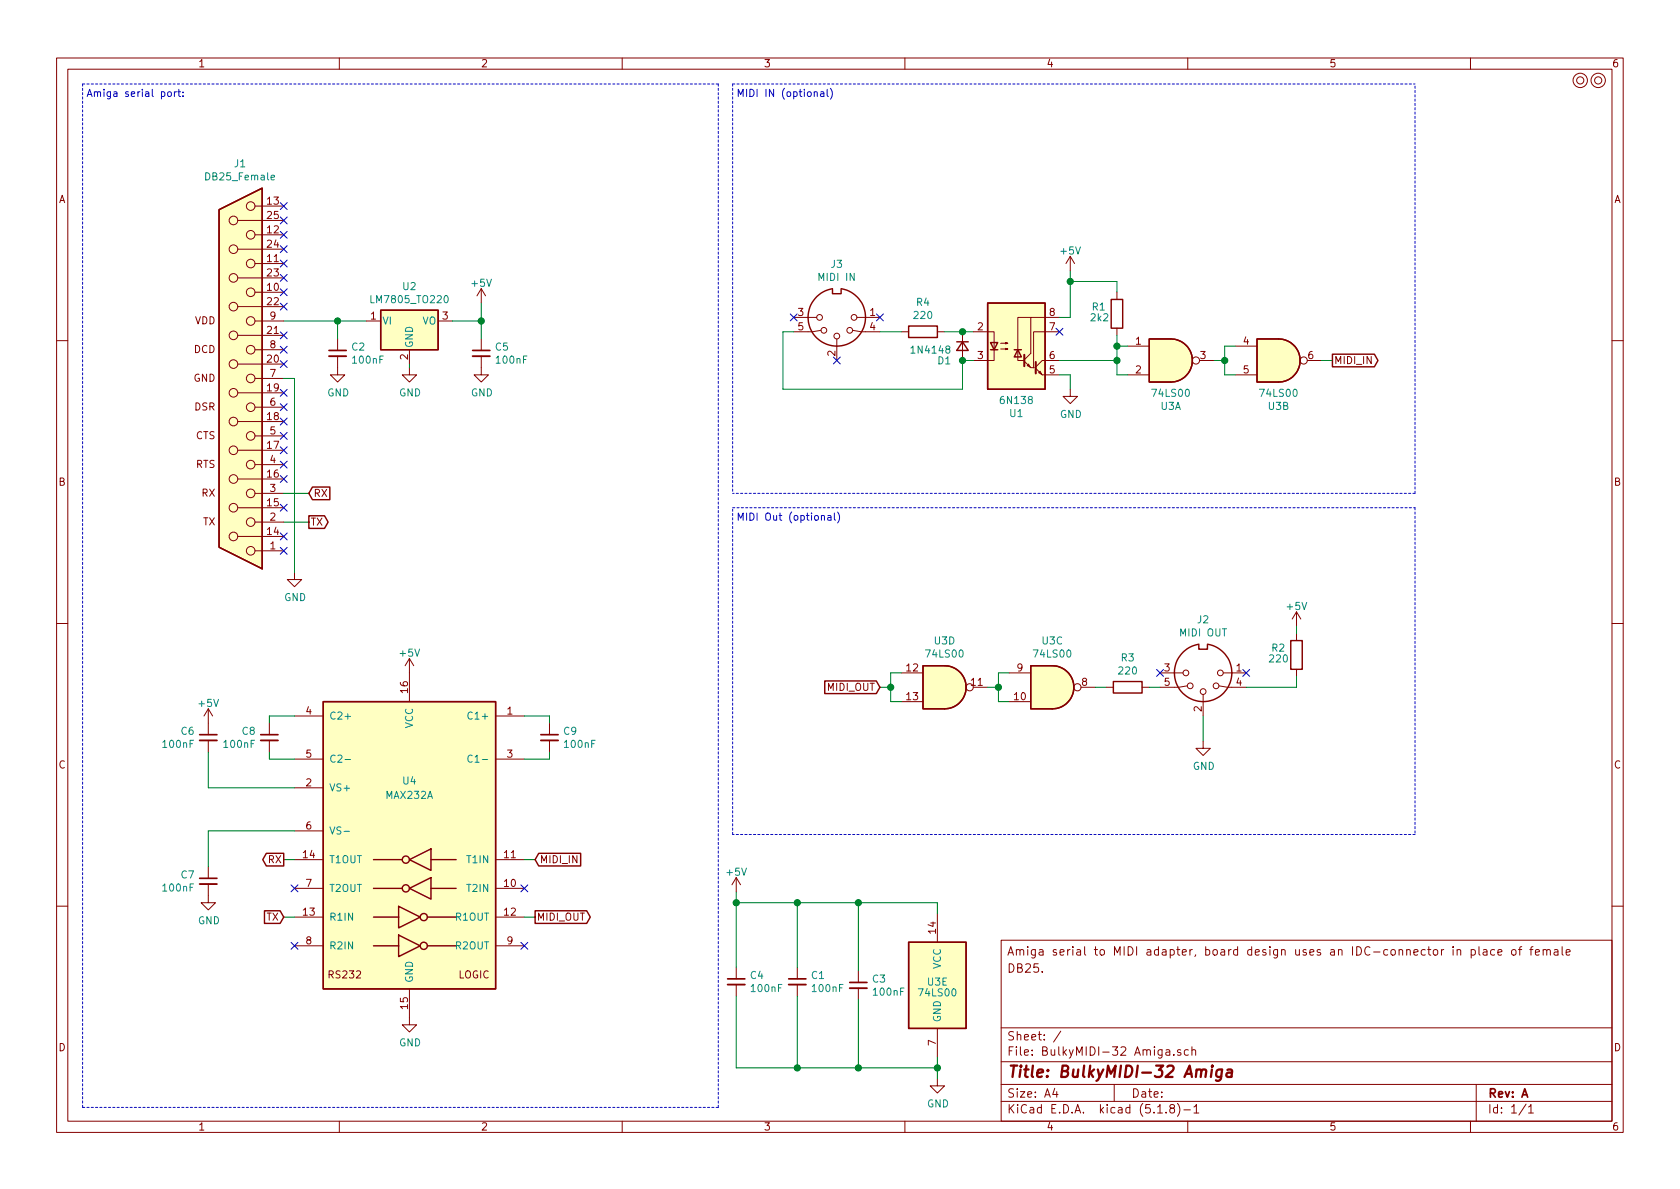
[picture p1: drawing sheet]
EESchema Schematic File Version 4
EELAYER 30 0
EELAYER END
$Descr A4 11693 8268
encoding utf-8
Sheet 1 1
Title "BulkyMIDI-32 Amiga"
Date ""
Rev "A"
Comp ""
Comment1 ""
Comment2 ""
Comment3 "DB25."
Comment4 "Amiga serial to MIDI adapter, board design uses an IDC-connector in place of female"
$EndDescr
$Comp
L Device:C_Small C1
U 1 1
P 5550 6825
F 0 "C1" H 5642 6871 50  0000 L CNN
F 1 "100nF" H 5642 6780 50  0000 L CNN
F 2 "Capacitor_THT:C_Disc_D4.7mm_W2.5mm_P5.00mm" H 5550 6825 50  0001 C CNN
F 3 "~" H 5550 6825 50  0001 C CNN
	1    5550 6825
	1    0    0    -1  
$EndComp
$Comp
L power:+5V #PWR020
U 1 1
P 5125 6200
F 0 "#PWR020" H 5125 6050 50  0001 C CNN
F 1 "+5V" H 5125 6340 50  0000 C CNN
F 2 "" H 5125 6200 50  0000 C CNN
F 3 "" H 5125 6200 50  0000 C CNN
	1    5125 6200
	1    0    0    -1  
$EndComp
$Comp
L Connector:DIN-5_180degree J2
U 1 1
P 8375 4675
F 0 "J2" H 8375 4308 50  0000 C CNN
F 1 "MIDI OUT" H 8375 4399 50  0000 C CNN
F 2 "BulkyMIDI-32:DIN5_MIDI" H 8375 4675 50  0001 C CNN
F 3 "" H 8375 4675 50  0001 C CNN
	1    8375 4675
	-1   0    0    1   
$EndComp
$Comp
L power:+5V #PWR0119
U 1 1
P 9025 4350
F 0 "#PWR0119" H 9025 4200 50  0001 C CNN
F 1 "+5V" H 9025 4490 50  0000 C CNN
F 2 "" H 9025 4350 50  0000 C CNN
F 3 "" H 9025 4350 50  0000 C CNN
	1    9025 4350
	1    0    0    -1  
$EndComp
$Comp
L Device:R R2
U 1 1
P 9025 4550
F 0 "R2" H 8950 4600 50  0000 R CNN
F 1 "220" H 8975 4525 50  0000 R CNN
F 2 "Resistor_THT:R_Axial_DIN0207_L6.3mm_D2.5mm_P10.16mm_Horizontal" V 8955 4550 50  0001 C CNN
F 3 "~" H 9025 4550 50  0001 C CNN
	1    9025 4550
	1    0    0    -1  
$EndComp
Wire Wire Line
	9025 4350 9025 4400
$Comp
L power:GND #PWR012
U 1 1
P 8375 5150
F 0 "#PWR012" H 8375 4900 50  0001 C CNN
F 1 "GND" H 8380 4977 50  0000 C CNN
F 2 "" H 8375 5150 50  0001 C CNN
F 3 "" H 8375 5150 50  0001 C CNN
	1    8375 5150
	1    0    0    -1  
$EndComp
NoConn ~ 8675 4675
NoConn ~ 8075 4675
Wire Wire Line
	8375 4975 8375 5150
$Comp
L power:GND #PWR0103
U 1 1
P 6525 7500
F 0 "#PWR0103" H 6525 7250 50  0001 C CNN
F 1 "GND" H 6530 7327 50  0000 C CNN
F 2 "" H 6525 7500 50  0001 C CNN
F 3 "" H 6525 7500 50  0001 C CNN
	1    6525 7500
	1    0    0    -1  
$EndComp
Wire Wire Line
	6525 7425 6525 7500
Wire Wire Line
	9025 4775 9025 4700
Text Notes 5125 675  0    50   ~ 0
MIDI IN (optional)
$Comp
L 74xx:74LS00 U3
U 5 1
P 6525 6850
F 0 "U3" H 6450 6875 50  0000 L CNN
F 1 "74LS00" H 6525 6800 50  0000 C CNN
F 2 "Package_DIP:DIP-14_W7.62mm_Socket_LongPads" H 6525 6850 50  0001 C CNN
F 3 "http://www.ti.com/lit/gpn/sn74ls00" H 6525 6850 50  0001 C CNN
	5    6525 6850
	1    0    0    -1  
$EndComp
$Comp
L 74xx:74LS00 U3
U 3 1
P 7325 4775
F 0 "U3" H 7325 5100 50  0000 C CNN
F 1 "74LS00" H 7325 5009 50  0000 C CNN
F 2 "Package_DIP:DIP-14_W7.62mm_Socket_LongPads" H 7325 4775 50  0001 C CNN
F 3 "http://www.ti.com/lit/gpn/sn74ls00" H 7325 4775 50  0001 C CNN
	3    7325 4775
	1    0    0    -1  
$EndComp
$Comp
L 74xx:74LS00 U3
U 4 1
P 6575 4775
F 0 "U3" H 6575 5100 50  0000 C CNN
F 1 "74LS00" H 6575 5009 50  0000 C CNN
F 2 "Package_DIP:DIP-14_W7.62mm_Socket_LongPads" H 6575 4775 50  0001 C CNN
F 3 "http://www.ti.com/lit/gpn/sn74ls00" H 6575 4775 50  0001 C CNN
	4    6575 4775
	1    0    0    -1  
$EndComp
Wire Wire Line
	9200 2500 9275 2500
Text GLabel 9275 2500 2    50   Output ~ 0
MIDI_IN
Wire Wire Line
	7450 1875 7450 1950
Connection ~ 7450 1950
Wire Wire Line
	7775 1950 7450 1950
Wire Wire Line
	7775 2025 7775 1950
Wire Wire Line
	7450 1950 7450 2200
Connection ~ 7775 2400
Wire Wire Line
	7775 2325 7775 2400
$Comp
L Device:R R1
U 1 1
P 7775 2175
F 0 "R1" H 7700 2225 50  0000 R CNN
F 1 "2k2" H 7725 2150 50  0000 R CNN
F 2 "Resistor_THT:R_Axial_DIN0207_L6.3mm_D2.5mm_P10.16mm_Horizontal" V 7705 2175 50  0001 C CNN
F 3 "~" H 7775 2175 50  0001 C CNN
	1    7775 2175
	1    0    0    -1  
$EndComp
Wire Wire Line
	7775 2500 7775 2400
Connection ~ 7775 2500
Wire Wire Line
	7375 2500 7775 2500
Wire Wire Line
	6700 2300 6775 2300
Connection ~ 6700 2300
Wire Wire Line
	6700 2300 6575 2300
Connection ~ 6700 2500
Wire Wire Line
	6700 2700 6700 2500
Wire Wire Line
	5525 2300 5450 2300
NoConn ~ 7375 2300
$Comp
L power:+5V #PWR0104
U 1 1
P 7450 1875
F 0 "#PWR0104" H 7450 1725 50  0001 C CNN
F 1 "+5V" H 7450 2015 50  0000 C CNN
F 2 "" H 7450 1875 50  0000 C CNN
F 3 "" H 7450 1875 50  0000 C CNN
	1    7450 1875
	1    0    0    -1  
$EndComp
Wire Wire Line
	7375 2200 7450 2200
$Comp
L power:GND #PWR0105
U 1 1
P 7450 2700
F 0 "#PWR0105" H 7450 2450 50  0001 C CNN
F 1 "GND" H 7455 2527 50  0000 C CNN
F 2 "" H 7450 2700 50  0001 C CNN
F 3 "" H 7450 2700 50  0001 C CNN
	1    7450 2700
	1    0    0    -1  
$EndComp
Wire Wire Line
	7450 2600 7450 2700
Wire Wire Line
	7375 2600 7450 2600
Wire Wire Line
	6775 2500 6700 2500
$Comp
L Isolator:6N138 U1
U 1 1
P 7075 2400
F 0 "U1" H 7075 1933 50  0000 C CNN
F 1 "6N138" H 7075 2024 50  0000 C CNN
F 2 "Package_DIP:DIP-8_W7.62mm_Socket_LongPads" H 7365 2100 50  0001 C CNN
F 3 "http://www.onsemi.com/pub/Collateral/HCPL2731-D.pdf" H 7365 2100 50  0001 C CNN
	1    7075 2400
	1    0    0    -1  
$EndComp
Wire Wire Line
	7775 2400 7850 2400
Wire Wire Line
	7775 2600 7775 2500
Wire Wire Line
	7850 2600 7775 2600
Wire Wire Line
	8525 2500 8525 2400
Connection ~ 8525 2500
Wire Wire Line
	8525 2500 8450 2500
Wire Wire Line
	8525 2400 8600 2400
Wire Wire Line
	8525 2600 8525 2500
Wire Wire Line
	8600 2600 8525 2600
$Comp
L 74xx:74LS00 U3
U 2 1
P 8900 2500
F 0 "U3" H 8900 2183 50  0000 C CNN
F 1 "74LS00" H 8900 2274 50  0000 C CNN
F 2 "Package_DIP:DIP-14_W7.62mm_Socket_LongPads" H 8900 2500 50  0001 C CNN
F 3 "http://www.ti.com/lit/gpn/sn74ls00" H 8900 2500 50  0001 C CNN
	2    8900 2500
	1    0    0    -1  
$EndComp
$Comp
L 74xx:74LS00 U3
U 1 1
P 8150 2500
F 0 "U3" H 8150 2183 50  0000 C CNN
F 1 "74LS00" H 8150 2274 50  0000 C CNN
F 2 "Package_DIP:DIP-14_W7.62mm_Socket_LongPads" H 8150 2500 50  0001 C CNN
F 3 "http://www.ti.com/lit/gpn/sn74ls00" H 8150 2500 50  0001 C CNN
	1    8150 2500
	1    0    0    -1  
$EndComp
$Comp
L Connector:DIN-5_180degree J3
U 1 1
P 5825 2200
F 0 "J3" H 5825 1833 50  0000 C CNN
F 1 "MIDI IN" H 5825 1924 50  0000 C CNN
F 2 "BulkyMIDI-32:DIN5_MIDI" H 5825 2200 50  0001 C CNN
F 3 "" H 5825 2200 50  0001 C CNN
	1    5825 2200
	-1   0    0    1   
$EndComp
NoConn ~ 5825 2500
NoConn ~ 6125 2200
NoConn ~ 5525 2200
$Comp
L Device:R R4
U 1 1
P 6425 2300
F 0 "R4" V 6218 2300 50  0000 C CNN
F 1 "220" V 6309 2300 50  0000 C CNN
F 2 "Resistor_THT:R_Axial_DIN0207_L6.3mm_D2.5mm_P10.16mm_Horizontal" V 6355 2300 50  0001 C CNN
F 3 "~" H 6425 2300 50  0001 C CNN
	1    6425 2300
	0    1    1    0   
$EndComp
$Comp
L Device:D_Small D1
U 1 1
P 6700 2400
F 0 "D1" V 6800 2325 50  0000 R CNN
F 1 "1N4148" V 6725 2325 50  0000 R CNN
F 2 "Diode_THT:D_DO-35_SOD27_P7.62mm_Horizontal" H 6700 2400 50  0001 C CNN
F 3 "~" H 6700 2400 50  0001 C CNN
	1    6700 2400
	0    1    1    0   
$EndComp
$Comp
L Device:R R3
U 1 1
P 7850 4775
F 0 "R3" V 7643 4775 50  0000 C CNN
F 1 "220" V 7734 4775 50  0000 C CNN
F 2 "Resistor_THT:R_Axial_DIN0207_L6.3mm_D2.5mm_P10.16mm_Horizontal" V 7780 4775 50  0001 C CNN
F 3 "~" H 7850 4775 50  0001 C CNN
	1    7850 4775
	0    1    1    0   
$EndComp
Wire Wire Line
	7700 4775 7625 4775
Wire Wire Line
	8075 4775 8000 4775
Wire Wire Line
	7025 4675 6950 4675
Wire Wire Line
	6950 4675 6950 4775
Wire Wire Line
	6950 4875 7025 4875
Wire Wire Line
	6950 4775 6875 4775
Connection ~ 6950 4775
Wire Wire Line
	6950 4775 6950 4875
Wire Wire Line
	6275 4675 6200 4675
Wire Wire Line
	6200 4675 6200 4775
Wire Wire Line
	6200 4875 6275 4875
Wire Wire Line
	6200 4775 6125 4775
Connection ~ 6200 4775
Wire Wire Line
	6200 4775 6200 4875
Wire Wire Line
	8675 4775 9025 4775
Text GLabel 6125 4775 0    50   Input ~ 0
MIDI_OUT
Wire Notes Line
	5100 575  9850 575 
Wire Notes Line
	9850 3425 5100 3425
Wire Notes Line
	9850 3525 9850 5800
Wire Notes Line
	5100 5800 5100 3525
Wire Notes Line
	5100 3525 9850 3525
Wire Notes Line
	9850 5800 5100 5800
Text Notes 5125 3625 0    50   ~ 0
MIDI Out (optional)
Wire Wire Line
	6125 2300 6275 2300
Wire Wire Line
	5450 2300 5450 2700
Wire Wire Line
	5450 2700 6700 2700
$Comp
L Device:C_Small C3
U 1 1
P 5975 6850
F 0 "C3" H 6067 6896 50  0000 L CNN
F 1 "100nF" H 6067 6805 50  0000 L CNN
F 2 "Capacitor_THT:C_Disc_D4.7mm_W2.5mm_P5.00mm" H 5975 6850 50  0001 C CNN
F 3 "~" H 5975 6850 50  0001 C CNN
	1    5975 6850
	1    0    0    -1  
$EndComp
Wire Wire Line
	5550 6925 5550 7425
Wire Wire Line
	5550 6725 5550 6275
Wire Wire Line
	5975 6950 5975 7425
Wire Wire Line
	5975 6750 5975 6275
$Comp
L mounting:Mounting M2
U 1 1
P 11125 550
F 0 "M2" H 11125 650 50  0001 C CNN
F 1 "Mounting" H 11125 475 50  0001 C CNN
F 2 "mounting:M3" H 11125 550 50  0001 C CNN
F 3 "" H 11125 550 50  0001 C CNN
	1    11125 550 
	1    0    0    -1  
$EndComp
$Comp
L mounting:Mounting M1
U 1 1
P 11000 550
F 0 "M1" H 11000 650 50  0001 C CNN
F 1 "Mounting" H 11000 475 50  0001 C CNN
F 2 "mounting:M3" H 11000 550 50  0001 C CNN
F 3 "" H 11000 550 50  0001 C CNN
	1    11000 550 
	1    0    0    -1  
$EndComp
Text Notes 600  675  0    50   ~ 0
Amiga serial port:
$Comp
L amiga_serial:Amiga_Serial_DB25 J1
U 1 1
P 1675 2625
F 0 "J1" H 1679 1133 50  0000 C CNN
F 1 "DB25_Female" H 1679 1224 50  0000 C CNN
F 2 "RND_DSUB:DSUB-25_Female_Vertical_P2.77x2.84mm_MountingHoles" H 1675 2625 50  0001 C CNN
F 3 " ~" H 1675 2625 50  0001 C CNN
	1    1675 2625
	-1   0    0    1   
$EndComp
NoConn ~ 1975 3825
NoConn ~ 1975 3725
NoConn ~ 1975 3525
NoConn ~ 1975 3325
NoConn ~ 1975 3225
NoConn ~ 1975 3125
NoConn ~ 1975 3025
NoConn ~ 1975 2925
NoConn ~ 1975 2825
NoConn ~ 1975 2725
NoConn ~ 1975 2525
NoConn ~ 1975 2425
NoConn ~ 1975 2325
NoConn ~ 1975 2125
NoConn ~ 1975 2025
NoConn ~ 1975 1925
NoConn ~ 1975 1825
NoConn ~ 1975 1725
NoConn ~ 1975 1625
NoConn ~ 1975 1525
NoConn ~ 1975 1425
Text GLabel 2150 3625 2    50   Output ~ 0
TX
Wire Wire Line
	1975 3425 2150 3425
Wire Wire Line
	1975 3625 2150 3625
Text GLabel 2150 3425 2    50   Input ~ 0
RX
Wire Wire Line
	1975 2625 2050 2625
Wire Wire Line
	2050 2625 2050 3975
$Comp
L power:GND #PWR0101
U 1 1
P 2050 3975
F 0 "#PWR0101" H 2050 3725 50  0001 C CNN
F 1 "GND" H 2055 3802 50  0000 C CNN
F 2 "" H 2050 3975 50  0001 C CNN
F 3 "" H 2050 3975 50  0001 C CNN
	1    2050 3975
	1    0    0    -1  
$EndComp
$Comp
L Regulator_Linear:LM7805_TO220 U2
U 1 1
P 2850 2225
F 0 "U2" H 2850 2467 50  0000 C CNN
F 1 "LM7805_TO220" H 2850 2376 50  0000 C CNN
F 2 "Package_TO_SOT_THT:TO-220-3_Horizontal_TabDown" H 2850 2450 50  0001 C CIN
F 3 "https://www.onsemi.cn/PowerSolutions/document/MC7800-D.PDF" H 2850 2175 50  0001 C CNN
	1    2850 2225
	1    0    0    -1  
$EndComp
$Comp
L Device:C_Small C2
U 1 1
P 2350 2450
F 0 "C2" H 2442 2496 50  0000 L CNN
F 1 "100nF" H 2442 2405 50  0000 L CNN
F 2 "Capacitor_THT:C_Disc_D4.7mm_W2.5mm_P5.00mm" H 2350 2450 50  0001 C CNN
F 3 "~" H 2350 2450 50  0001 C CNN
	1    2350 2450
	1    0    0    -1  
$EndComp
$Comp
L Device:C_Small C5
U 1 1
P 3350 2450
F 0 "C5" H 3442 2496 50  0000 L CNN
F 1 "100nF" H 3442 2405 50  0000 L CNN
F 2 "Capacitor_THT:C_Disc_D4.7mm_W2.5mm_P5.00mm" H 3350 2450 50  0001 C CNN
F 3 "~" H 3350 2450 50  0001 C CNN
	1    3350 2450
	1    0    0    -1  
$EndComp
Wire Wire Line
	1975 2225 2350 2225
Wire Wire Line
	2350 2350 2350 2225
Connection ~ 2350 2225
Wire Wire Line
	2350 2225 2550 2225
Wire Wire Line
	3350 2350 3350 2225
Wire Wire Line
	3350 2225 3150 2225
$Comp
L power:GND #PWR0102
U 1 1
P 2350 2550
F 0 "#PWR0102" H 2350 2300 50  0001 C CNN
F 1 "GND" H 2355 2377 50  0000 C CNN
F 2 "" H 2350 2550 50  0001 C CNN
F 3 "" H 2350 2550 50  0001 C CNN
	1    2350 2550
	1    0    0    -1  
$EndComp
$Comp
L power:GND #PWR0106
U 1 1
P 2850 2550
F 0 "#PWR0106" H 2850 2300 50  0001 C CNN
F 1 "GND" H 2855 2377 50  0000 C CNN
F 2 "" H 2850 2550 50  0001 C CNN
F 3 "" H 2850 2550 50  0001 C CNN
	1    2850 2550
	1    0    0    -1  
$EndComp
$Comp
L power:GND #PWR0109
U 1 1
P 3350 2550
F 0 "#PWR0109" H 3350 2300 50  0001 C CNN
F 1 "GND" H 3355 2377 50  0000 C CNN
F 2 "" H 3350 2550 50  0001 C CNN
F 3 "" H 3350 2550 50  0001 C CNN
	1    3350 2550
	1    0    0    -1  
$EndComp
Wire Wire Line
	2850 2550 2850 2525
Wire Wire Line
	3350 2225 3350 2100
Connection ~ 3350 2225
$Comp
L power:+5V #PWR0110
U 1 1
P 3350 2100
F 0 "#PWR0110" H 3350 1950 50  0001 C CNN
F 1 "+5V" H 3350 2240 50  0000 C CNN
F 2 "" H 3350 2100 50  0000 C CNN
F 3 "" H 3350 2100 50  0000 C CNN
	1    3350 2100
	1    0    0    -1  
$EndComp
$Comp
L Interface_UART:MAX232 U4
U 1 1
P 2850 5875
F 0 "U4" H 2850 6325 50  0000 C CNN
F 1 "MAX232A" H 2850 6225 50  0000 C CNN
F 2 "Package_DIP:DIP-16_W7.62mm_Socket_LongPads" H 2900 4825 50  0001 L CNN
F 3 "http://www.ti.com/lit/ds/symlink/max232.pdf" H 2850 5975 50  0001 C CNN
	1    2850 5875
	-1   0    0    -1  
$EndComp
Wire Notes Line
	575  7700 5000 7700
Wire Notes Line
	5000 575  575  575 
Wire Notes Line
	5000 575  5000 7700
Wire Notes Line
	575  7700 575  575 
$Comp
L Device:C_Small C4
U 1 1
P 5125 6825
F 0 "C4" H 5217 6871 50  0000 L CNN
F 1 "100nF" H 5217 6780 50  0000 L CNN
F 2 "Capacitor_THT:C_Disc_D4.7mm_W2.5mm_P5.00mm" H 5125 6825 50  0001 C CNN
F 3 "~" H 5125 6825 50  0001 C CNN
	1    5125 6825
	1    0    0    -1  
$EndComp
Wire Wire Line
	5125 6925 5125 7425
Connection ~ 5550 6275
Connection ~ 5550 7425
Connection ~ 5975 6275
Connection ~ 5975 7425
Wire Wire Line
	5550 7425 5975 7425
Wire Wire Line
	5550 6275 5975 6275
Wire Wire Line
	5125 6200 5125 6275
Wire Wire Line
	5125 6275 5550 6275
Connection ~ 5125 6275
Wire Wire Line
	5125 6275 5125 6725
Wire Wire Line
	5125 7425 5550 7425
Wire Wire Line
	6525 6350 6525 6275
Wire Wire Line
	5975 6275 6525 6275
Wire Wire Line
	6525 7350 6525 7425
Connection ~ 6525 7425
Wire Wire Line
	5975 7425 6525 7425
$Comp
L power:GND #PWR0111
U 1 1
P 2850 7075
F 0 "#PWR0111" H 2850 6825 50  0001 C CNN
F 1 "GND" H 2855 6902 50  0000 C CNN
F 2 "" H 2850 7075 50  0001 C CNN
F 3 "" H 2850 7075 50  0001 C CNN
	1    2850 7075
	1    0    0    -1  
$EndComp
$Comp
L power:+5V #PWR0112
U 1 1
P 2850 4675
F 0 "#PWR0112" H 2850 4525 50  0001 C CNN
F 1 "+5V" H 2850 4815 50  0000 C CNN
F 2 "" H 2850 4675 50  0000 C CNN
F 3 "" H 2850 4675 50  0000 C CNN
	1    2850 4675
	1    0    0    -1  
$EndComp
Text GLabel 1975 5975 0    50   Output ~ 0
RX
Wire Wire Line
	1975 5975 2050 5975
Text GLabel 1975 6375 0    50   Input ~ 0
TX
Wire Wire Line
	1975 6375 2050 6375
$Comp
L Device:C_Small C6
U 1 1
P 1450 5125
F 0 "C6" H 1542 5171 50  0000 L CNN
F 1 "100nF" H 1542 5080 50  0000 L CNN
F 2 "Capacitor_THT:C_Disc_D4.7mm_W2.5mm_P5.00mm" H 1450 5125 50  0001 C CNN
F 3 "~" H 1450 5125 50  0001 C CNN
	1    1450 5125
	-1   0    0    -1  
$EndComp
Wire Wire Line
	1875 4975 1875 5025
Wire Wire Line
	1875 5225 1875 5275
Wire Wire Line
	1875 5275 2050 5275
Wire Wire Line
	1875 4975 2050 4975
$Comp
L Device:C_Small C8
U 1 1
P 1875 5125
F 0 "C8" H 1967 5171 50  0000 L CNN
F 1 "100nF" H 1967 5080 50  0000 L CNN
F 2 "Capacitor_THT:C_Disc_D4.7mm_W2.5mm_P5.00mm" H 1875 5125 50  0001 C CNN
F 3 "~" H 1875 5125 50  0001 C CNN
	1    1875 5125
	-1   0    0    -1  
$EndComp
Wire Wire Line
	1450 5225 1450 5475
Wire Wire Line
	1450 5475 2050 5475
$Comp
L power:+5V #PWR0113
U 1 1
P 1450 5025
F 0 "#PWR0113" H 1450 4875 50  0001 C CNN
F 1 "+5V" H 1450 5165 50  0000 C CNN
F 2 "" H 1450 5025 50  0000 C CNN
F 3 "" H 1450 5025 50  0000 C CNN
	1    1450 5025
	1    0    0    -1  
$EndComp
$Comp
L Device:C_Small C9
U 1 1
P 3825 5125
F 0 "C9" H 3917 5171 50  0000 L CNN
F 1 "100nF" H 3917 5080 50  0000 L CNN
F 2 "Capacitor_THT:C_Disc_D4.7mm_W2.5mm_P5.00mm" H 3825 5125 50  0001 C CNN
F 3 "~" H 3825 5125 50  0001 C CNN
	1    3825 5125
	1    0    0    -1  
$EndComp
Wire Wire Line
	3825 4975 3825 5025
Wire Wire Line
	3825 5225 3825 5275
Wire Wire Line
	3825 5275 3650 5275
Wire Wire Line
	3825 4975 3650 4975
$Comp
L Device:C_Small C7
U 1 1
P 1450 6125
F 0 "C7" H 1542 6171 50  0000 L CNN
F 1 "100nF" H 1542 6080 50  0000 L CNN
F 2 "Capacitor_THT:C_Disc_D4.7mm_W2.5mm_P5.00mm" H 1450 6125 50  0001 C CNN
F 3 "~" H 1450 6125 50  0001 C CNN
	1    1450 6125
	-1   0    0    -1  
$EndComp
Wire Wire Line
	1450 6025 1450 5775
Wire Wire Line
	1450 5775 2050 5775
$Comp
L power:GND #PWR0114
U 1 1
P 1450 6225
F 0 "#PWR0114" H 1450 5975 50  0001 C CNN
F 1 "GND" H 1455 6052 50  0000 C CNN
F 2 "" H 1450 6225 50  0001 C CNN
F 3 "" H 1450 6225 50  0001 C CNN
	1    1450 6225
	1    0    0    -1  
$EndComp
NoConn ~ 2050 6175
NoConn ~ 2050 6575
NoConn ~ 3650 6175
NoConn ~ 3650 6575
Text GLabel 3725 6375 2    50   Output ~ 0
MIDI_OUT
Wire Wire Line
	3725 6375 3650 6375
Text GLabel 3725 5975 2    50   Input ~ 0
MIDI_IN
Wire Wire Line
	3725 5975 3650 5975
Wire Notes Line
	9850 3425 9850 575 
Wire Notes Line
	5100 575  5100 3425
$EndSCHEMATC
